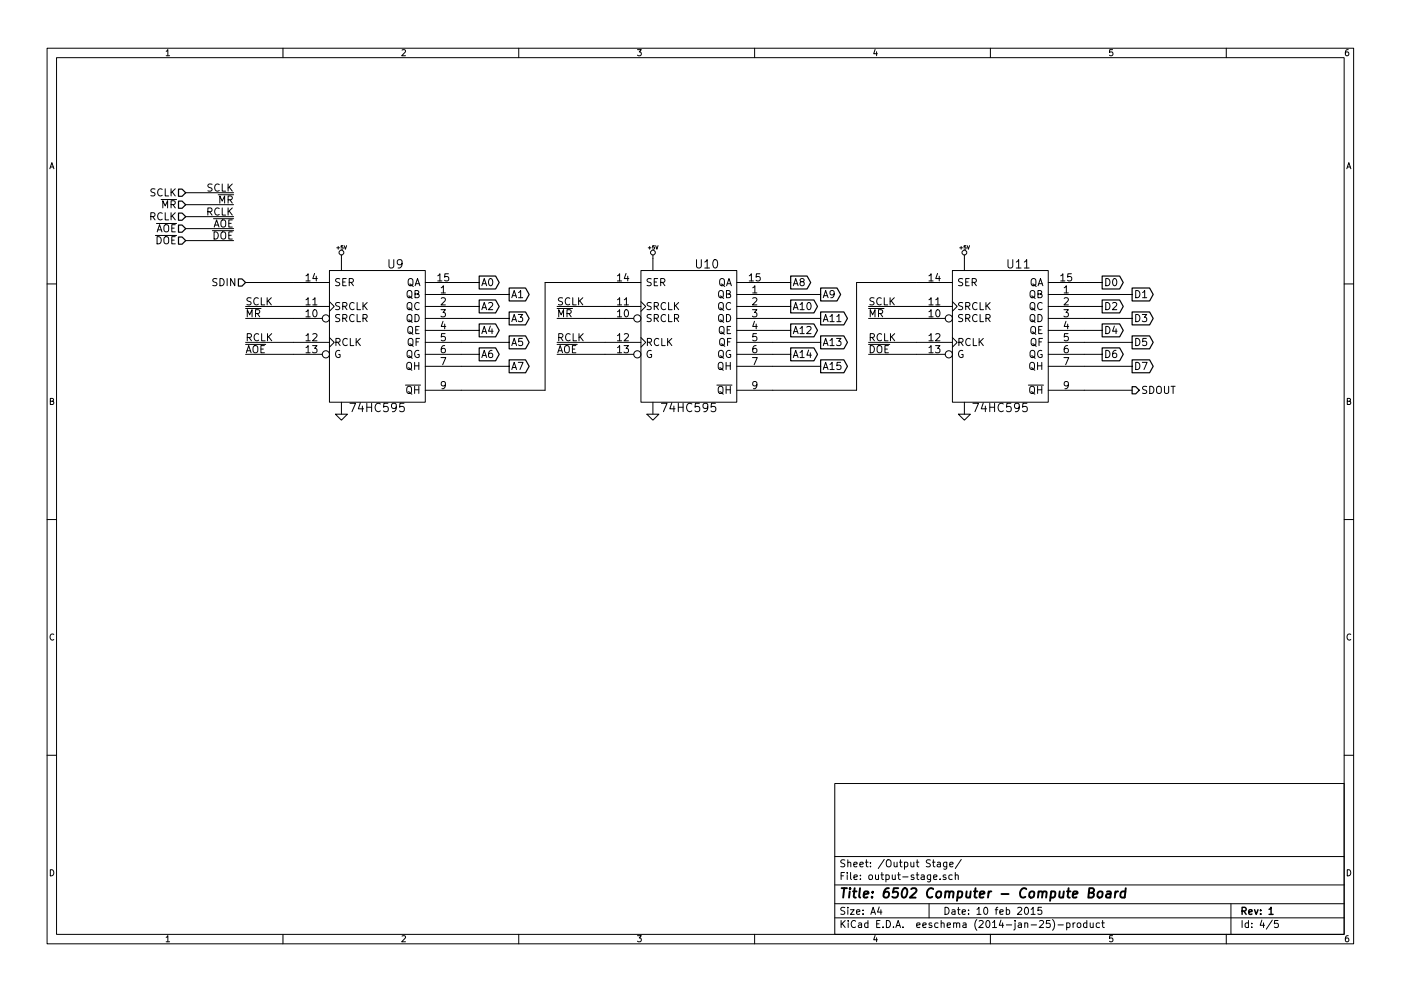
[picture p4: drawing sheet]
EESchema Schematic File Version 2
LIBS:power
LIBS:device
LIBS:transistors
LIBS:conn
LIBS:linear
LIBS:regul
LIBS:74xx
LIBS:cmos4000
LIBS:adc-dac
LIBS:memory
LIBS:xilinx
LIBS:special
LIBS:microcontrollers
LIBS:dsp
LIBS:microchip
LIBS:analog_switches
LIBS:motorola
LIBS:texas
LIBS:intel
LIBS:audio
LIBS:interface
LIBS:digital-audio
LIBS:philips
LIBS:display
LIBS:cypress
LIBS:siliconi
LIBS:opto
LIBS:atmel
LIBS:contrib
LIBS:valves
LIBS:IC_raspberry
LIBS:IHE
LIBS:w_logic
LIBS:monitor-board-cache
EELAYER 24 0
EELAYER END
$Descr A4 11693 8268
encoding utf-8
Sheet 4 5
Title "6502 Computer - Compute Board"
Date "10 feb 2015"
Rev "1"
Comp ""
Comment1 ""
Comment2 ""
Comment3 ""
Comment4 ""
$EndDescr
Wire Wire Line
	9050 2350 9200 2350
Wire Wire Line
	9450 2450 9050 2450
Wire Wire Line
	9050 2550 9200 2550
Wire Wire Line
	9450 2650 9050 2650
Wire Wire Line
	9050 2750 9200 2750
Wire Wire Line
	9450 2850 9050 2850
Wire Wire Line
	9050 2950 9200 2950
Wire Wire Line
	9450 3050 9050 3050
Wire Wire Line
	4000 2350 3850 2350
Wire Wire Line
	3850 2450 4250 2450
Wire Wire Line
	4000 2550 3850 2550
Wire Wire Line
	3850 2650 4250 2650
Wire Wire Line
	4000 2750 3850 2750
Wire Wire Line
	3850 2850 4250 2850
Wire Wire Line
	4000 2950 3850 2950
Wire Wire Line
	3850 3050 4250 3050
Wire Wire Line
	6450 2450 6850 2450
Wire Wire Line
	6850 2850 6450 2850
Wire Wire Line
	6450 2350 6600 2350
Wire Wire Line
	6600 2750 6450 2750
Wire Wire Line
	6600 2550 6450 2550
Wire Wire Line
	6450 2650 6850 2650
Wire Wire Line
	6600 2950 6450 2950
Wire Wire Line
	6450 3050 6850 3050
Text GLabel 9200 2350 2    60   Output ~ 0
D0
Text GLabel 9450 2450 2    60   Output ~ 0
D1
Text GLabel 9200 2550 2    60   Output ~ 0
D2
Text GLabel 9450 2650 2    60   Output ~ 0
D3
Text GLabel 9450 3050 2    60   Output ~ 0
D7
Text GLabel 9200 2950 2    60   Output ~ 0
D6
Text GLabel 9450 2850 2    60   Output ~ 0
D5
Text GLabel 9200 2750 2    60   Output ~ 0
D4
Text GLabel 4250 3050 2    60   Output ~ 0
A7
Text GLabel 4000 2950 2    60   Output ~ 0
A6
Text GLabel 4250 2850 2    60   Output ~ 0
A5
Text GLabel 4000 2750 2    60   Output ~ 0
A4
Text GLabel 4250 2650 2    60   Output ~ 0
A3
Text GLabel 4000 2550 2    60   Output ~ 0
A2
Text GLabel 4250 2450 2    60   Output ~ 0
A1
Text GLabel 4000 2350 2    60   Output ~ 0
A0
Text GLabel 6850 3050 2    60   Output ~ 0
A15
Text GLabel 6600 2950 2    60   Output ~ 0
A14
Text GLabel 6850 2850 2    60   Output ~ 0
A13
Text GLabel 6600 2750 2    60   Output ~ 0
A12
Text GLabel 6850 2650 2    60   Output ~ 0
A11
Text GLabel 6600 2550 2    60   Output ~ 0
A10
Text GLabel 6850 2450 2    60   Output ~ 0
A9
Text GLabel 6600 2350 2    60   Output ~ 0
A8
$Comp
L 74HC595 U9
U 1 1
P 3150 2800
F 0 "U9" H 3300 3400 70  0000 C CNN
F 1 "74HC595" H 3150 2200 70  0000 C CNN
F 2 "" H 3150 2800 60  0000 C CNN
F 3 "" H 3150 2800 60  0000 C CNN
	1    3150 2800
	1    0    0    -1  
$EndComp
$Comp
L 74HC595 U10
U 1 1
P 5750 2800
F 0 "U10" H 5900 3400 70  0000 C CNN
F 1 "74HC595" H 5750 2200 70  0000 C CNN
F 2 "" H 5750 2800 60  0000 C CNN
F 3 "" H 5750 2800 60  0000 C CNN
	1    5750 2800
	1    0    0    -1  
$EndComp
$Comp
L 74HC595 U11
U 1 1
P 8350 2800
F 0 "U11" H 8500 3400 70  0000 C CNN
F 1 "74HC595" H 8350 2200 70  0000 C CNN
F 2 "" H 8350 2800 60  0000 C CNN
F 3 "" H 8350 2800 60  0000 C CNN
	1    8350 2800
	1    0    0    -1  
$EndComp
Wire Wire Line
	7650 2350 7150 2350
Wire Wire Line
	7150 2350 7150 3250
Wire Wire Line
	7150 3250 6450 3250
Wire Wire Line
	5050 2350 4550 2350
Wire Wire Line
	4550 2350 4550 3250
Wire Wire Line
	4550 3250 3850 3250
Wire Wire Line
	2450 2350 2050 2350
Text HLabel 2050 2350 0    60   Input ~ 0
SDIN
Wire Wire Line
	2450 2850 2050 2850
Wire Wire Line
	2050 2950 2450 2950
Wire Wire Line
	2450 2650 2050 2650
Wire Wire Line
	2050 2550 2450 2550
Text Label 2050 2550 0    60   ~ 0
SCLK
Text Label 2050 2650 0    60   ~ 0
~MR
Text Label 2050 2850 0    60   ~ 0
RCLK
Text Label 2050 2950 0    60   ~ 0
~AOE
Wire Wire Line
	5050 2850 4650 2850
Wire Wire Line
	4650 2950 5050 2950
Wire Wire Line
	5050 2650 4650 2650
Wire Wire Line
	4650 2550 5050 2550
Text Label 4650 2550 0    60   ~ 0
SCLK
Text Label 4650 2650 0    60   ~ 0
~MR
Text Label 4650 2850 0    60   ~ 0
RCLK
Text Label 4650 2950 0    60   ~ 0
~AOE
Wire Wire Line
	7650 2850 7250 2850
Wire Wire Line
	7250 2950 7650 2950
Wire Wire Line
	7650 2650 7250 2650
Wire Wire Line
	7250 2550 7650 2550
Text Label 7250 2550 0    60   ~ 0
SCLK
Text Label 7250 2650 0    60   ~ 0
~MR
Text Label 7250 2850 0    60   ~ 0
RCLK
Text Label 7250 2950 0    60   ~ 0
~DOE
$Comp
L +5V #PWR39
U 1 1
P 2850 2150
F 0 "#PWR39" H 2850 2240 20  0001 C CNN
F 1 "+5V" H 2850 2240 30  0000 C CNN
F 2 "" H 2850 2150 60  0000 C CNN
F 3 "" H 2850 2150 60  0000 C CNN
	1    2850 2150
	1    0    0    -1  
$EndComp
$Comp
L +5V #PWR41
U 1 1
P 5450 2150
F 0 "#PWR41" H 5450 2240 20  0001 C CNN
F 1 "+5V" H 5450 2240 30  0000 C CNN
F 2 "" H 5450 2150 60  0000 C CNN
F 3 "" H 5450 2150 60  0000 C CNN
	1    5450 2150
	1    0    0    -1  
$EndComp
$Comp
L +5V #PWR43
U 1 1
P 8050 2150
F 0 "#PWR43" H 8050 2240 20  0001 C CNN
F 1 "+5V" H 8050 2240 30  0000 C CNN
F 2 "" H 8050 2150 60  0000 C CNN
F 3 "" H 8050 2150 60  0000 C CNN
	1    8050 2150
	1    0    0    -1  
$EndComp
$Comp
L GND #PWR44
U 1 1
P 8050 3450
F 0 "#PWR44" H 8050 3450 30  0001 C CNN
F 1 "GND" H 8050 3380 30  0001 C CNN
F 2 "" H 8050 3450 60  0000 C CNN
F 3 "" H 8050 3450 60  0000 C CNN
	1    8050 3450
	1    0    0    -1  
$EndComp
$Comp
L GND #PWR42
U 1 1
P 5450 3450
F 0 "#PWR42" H 5450 3450 30  0001 C CNN
F 1 "GND" H 5450 3380 30  0001 C CNN
F 2 "" H 5450 3450 60  0000 C CNN
F 3 "" H 5450 3450 60  0000 C CNN
	1    5450 3450
	1    0    0    -1  
$EndComp
$Comp
L GND #PWR40
U 1 1
P 2850 3450
F 0 "#PWR40" H 2850 3450 30  0001 C CNN
F 1 "GND" H 2850 3380 30  0001 C CNN
F 2 "" H 2850 3450 60  0000 C CNN
F 3 "" H 2850 3450 60  0000 C CNN
	1    2850 3450
	1    0    0    -1  
$EndComp
Wire Wire Line
	2850 3350 2850 3450
Wire Wire Line
	5450 3350 5450 3450
Wire Wire Line
	8050 3350 8050 3450
Wire Wire Line
	8050 2150 8050 2250
Wire Wire Line
	5450 2150 5450 2250
Wire Wire Line
	2850 2150 2850 2250
Wire Wire Line
	1550 1800 1950 1800
Wire Wire Line
	1950 1900 1550 1900
Wire Wire Line
	1550 1700 1950 1700
Wire Wire Line
	1950 1600 1550 1600
Text Label 1950 1600 2    60   ~ 0
SCLK
Text Label 1950 1700 2    60   ~ 0
~MR
Text Label 1950 1800 2    60   ~ 0
RCLK
Text Label 1950 1900 2    60   ~ 0
~AOE
Text HLabel 1550 1600 0    60   Input ~ 0
SCLK
Text HLabel 1550 1700 0    60   Input ~ 0
~MR
Text HLabel 1550 1800 0    60   Input ~ 0
RCLK
Text HLabel 1550 1900 0    60   Input ~ 0
~AOE
Wire Wire Line
	9050 3250 9450 3250
Text HLabel 9450 3250 2    60   Output ~ 0
SDOUT
Wire Wire Line
	1950 2000 1550 2000
Text Label 1950 2000 2    60   ~ 0
~DOE
Text HLabel 1550 2000 0    60   Input ~ 0
~DOE
$EndSCHEMATC
